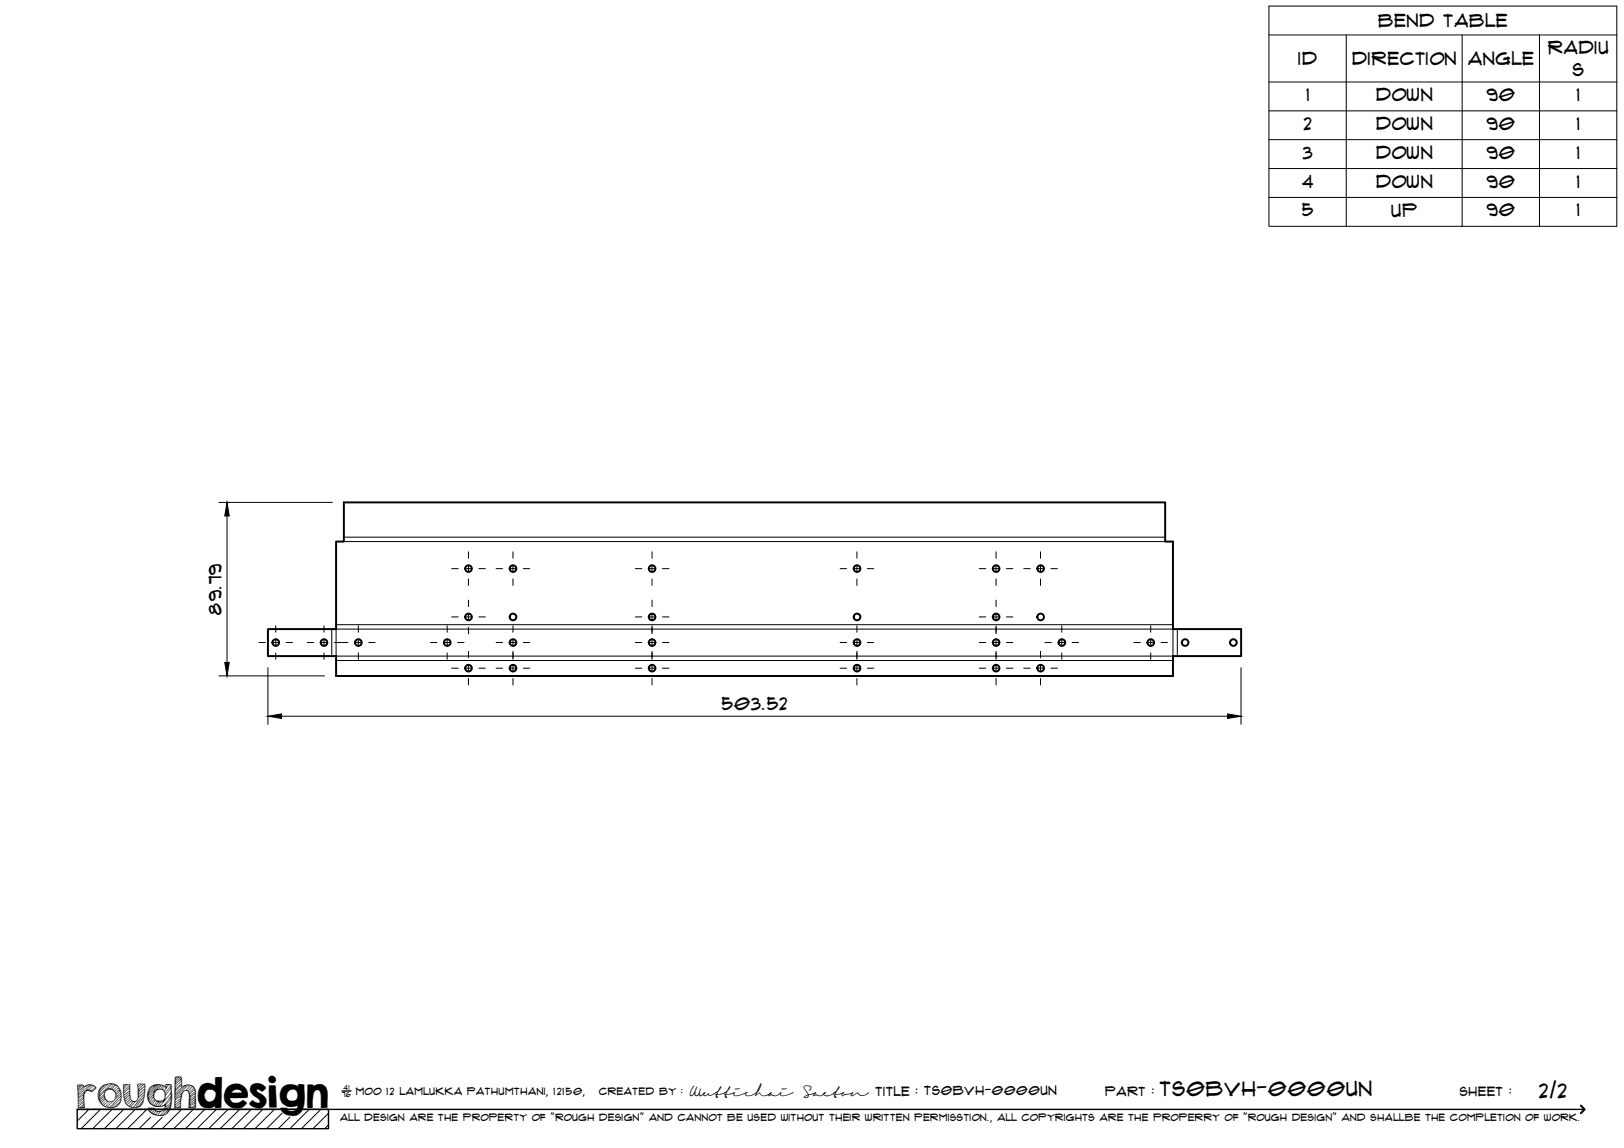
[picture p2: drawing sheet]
<svg xmlns="http://www.w3.org/2000/svg" width="420mm" height="297mm" viewBox="0 0 420 297" stroke-linecap="round" stroke-linejoin="round" font-family="sans-serif">
<!-- layer: Visible -->
<g fill="none" stroke="#000" stroke-width=".51">
<path d="M89 130h212.5v10.1h2v22.7h17.6v7h-17.6v5.1h-216.5v-5.1h-17.7v-7h17.7v-22.7h2z"/>
<circle cx="121.2" cy="159.6" r=".86"/>
<circle cx="121.2" cy="147.1" r=".86"/>
<circle cx="132.7" cy="159.6" r=".86"/>
<circle cx="132.7" cy="147.1" r=".86"/>
<circle cx="168.7" cy="159.6" r=".86"/>
<circle cx="168.7" cy="147.1" r=".86"/>
<circle cx="221.7" cy="147.1" r=".86"/>
<circle cx="221.7" cy="159.6" r=".86"/>
<circle cx="257.7" cy="147.1" r=".86"/>
<circle cx="257.7" cy="159.6" r=".86"/>
<circle cx="269.2" cy="147.1" r=".86"/>
<circle cx="269.2" cy="159.6" r=".86"/>
<circle cx="71.3" cy="166.3" r=".86"/>
<circle cx="83.8" cy="166.3" r=".86"/>
<circle cx="92.7" cy="166.3" r=".86"/>
<circle cx="115.7" cy="166.3" r=".86"/>
<circle cx="121.2" cy="172.9" r=".86"/>
<circle cx="132.7" cy="172.9" r=".86"/>
<circle cx="132.7" cy="166.3" r=".86"/>
<circle cx="168.7" cy="166.3" r=".86"/>
<circle cx="168.7" cy="172.9" r=".86"/>
<circle cx="221.7" cy="172.9" r=".86"/>
<circle cx="221.7" cy="166.3" r=".86"/>
<circle cx="257.7" cy="172.9" r=".86"/>
<circle cx="257.7" cy="166.3" r=".86"/>
<circle cx="269.2" cy="172.9" r=".86"/>
<circle cx="274.7" cy="166.3" r=".86"/>
<circle cx="297.7" cy="166.3" r=".86"/>
<circle cx="306.6" cy="166.3" r=".86"/>
<circle cx="319.1" cy="166.3" r=".86"/>
</g>
<!-- layer: Visible Narrow -->
<path d="M89 139h212.5M89 140.1h212.5M85.8 162.8v7M87 162.8h216.5v7h-216.5zM87 170.9h216.5M87 161.6h216.5M304.6 162.8v7" fill="none" stroke="#000" stroke-width=".26"/>
<!-- layer: TitleBlock -->
<path d="M20 287h65v5h-65zM20 287h390M88.5 282.3h2.3" fill="none" stroke="#000" stroke-width=".36"/>
<path d="M409 286.1l1 .9-1 1" fill="none" stroke="#000" stroke-width=".51"/>
<g fill="none" stroke="#000" stroke-width=".26">
<path d="M23 287l-3 3.1M26 287l-5 5M29 287l-5 5M32 287l-5 5M35 287l-5 5M38 287l-5 5M39 289.1l-3 2.9M42 289.1l-3 2.9M47 287l-5 5M50 287l-5 5M53 287l-5 5M56 287l-5 5"/>
<path d="M59 287l-5 5M62 287l-5 5M65 287l-5 5M68 287l-5 5M71 287l-5 5M73 288l-4 4M75 289.1l-3 2.9M80 287l-5 5M83 287l-5 5M85 288l-4 4M85 291l-1 1"/>
</g>
<!-- layer: Smart Centers -->
<g fill="none" stroke="#000" stroke-width=".26">
<path d="M116.9 147.1h1.6M116.9 159.6h1.6M120.3 147.1h1.8M120.3 159.6h1.8M121.2 142.8v1.6M121.2 146.2v1.8M121.2 149.8v1.7M121.2 155.3v1.7M121.2 158.7v1.8M123.9 147.1h1.7M123.9 159.6h1.7M128.4 147.1h1.6"/>
<path d="M131.8 147.1h1.8M132.7 142.8v1.6M132.7 146.2v1.8M132.7 149.8v1.7M135.4 147.1h1.7M164.4 147.1h1.6M164.4 159.6h1.6M167.8 147.1h1.8M167.8 159.6h1.8M168.7 142.8v1.6M168.7 146.2v1.8M168.7 149.8v1.7"/>
<path d="M168.7 155.3v1.7M168.7 158.7v1.8M171.4 147.1h1.7M171.4 159.6h1.7M217.4 147.1h1.6M220.8 147.1h1.8M221.7 142.8v1.6M221.7 146.2v1.8M221.7 149.8v1.7M224.4 147.1h1.7M253.3 147.1h1.7M253.3 159.6h1.7"/>
<path d="M256.8 147.1h1.8M256.8 159.6h1.8M257.7 142.8v1.6M257.7 146.2v1.8M257.7 149.8v1.7M257.7 155.3v1.7M257.7 158.7v1.8M260.4 147.1h1.6M260.4 159.6h1.6M264.9 147.1h1.6M268.3 147.1h1.8M269.2 142.8v1.6"/>
<path d="M269.2 146.2v1.8M269.2 149.8v1.7M271.9 147.1h1.7M67 166.3h1.6M70.4 166.3h1.8M71.3 161.9v1.7M71.3 165.4v1.8M71.3 168.9v1.7M74 166.3h1.7M79.5 166.3h1.7M82.9 166.3h1.8M83.8 161.9v1.7"/>
<path d="M83.8 165.4v1.8M83.8 168.9v1.7M86.5 166.3h1.7M88.3 166.3h1.7M91.8 166.3h1.8M92.7 161.9v1.7M92.7 165.4v1.8M92.7 168.9v1.7M95.4 166.3h1.6M111.4 166.3h1.6M114.8 166.3h1.8M115.7 161.9v1.7"/>
<path d="M115.7 165.4v1.8M115.7 168.9v1.7M116.9 172.9h1.6M118.4 166.3h1.7M120.3 172.9h1.8M121.2 162.3v1.7M121.2 168.5v1.7M121.2 172v1.8M121.2 175.6v1.6M123.9 172.9h1.7M128.4 166.3h1.6M128.4 172.9h1.6"/>
<path d="M131.8 166.3h1.8M131.8 172.9h1.8M132.7 161.9v1.7M132.7 165.4v1.8M132.7 168.5v2.1M132.7 172v1.8M132.7 175.6v1.6M135.4 166.3h1.7M135.4 172.9h1.7M164.4 166.3h1.6M164.4 172.9h1.6M167.8 166.3h1.8"/>
<path d="M167.8 172.9h1.8M168.7 161.9v2.1M168.7 165.4v1.8M168.7 168.5v2.1M168.7 172v1.8M168.7 175.6v1.6M171.4 166.3h1.7M171.4 172.9h1.7M217.4 166.3h1.6M217.4 172.9h1.6M220.8 166.3h1.8M220.8 172.9h1.8"/>
<path d="M221.7 161.9v1.7M221.7 165.4v1.8M221.7 168.5v2.1M221.7 172v1.8M221.7 175.6v1.6M224.4 166.3h1.7M224.4 172.9h1.7M253.3 166.3h1.7M253.3 172.9h1.7M256.8 166.3h1.8M256.8 172.9h1.8M257.7 161.9v2.1"/>
<path d="M257.7 165.4v1.8M257.7 168.5v2.1M257.7 172v1.8M257.7 175.6v1.6M260.4 166.3h1.6M260.4 172.9h1.6M264.9 172.9h1.6M268.3 172.9h1.8M269.2 168.5v1.7M269.2 172v1.8M269.2 175.6v1.6M270.3 166.3h1.7"/>
<path d="M271.9 172.9h1.7M273.8 166.3h1.8M274.7 161.9v1.7M274.7 165.4v1.8M274.7 168.9v1.7M277.4 166.3h1.6M293.3 166.3h1.7M296.8 166.3h1.8M297.7 161.9v1.7M297.7 165.4v1.8M297.7 168.9v1.7M300.4 166.3h1.6"/>
</g>
<!-- layer: Bend Tables -->
<path d="M328.3 1.6h90v57h-90zM328.3 9h90M348.3 9v49.6M378.3 9v49.6M398.3 9v49.6M328.3 21.2h90M328.3 28.7h90M328.3 36.1h90M328.3 43.6h90M328.3 51.1h90" fill="none" stroke="#000" stroke-width=".26"/>
<!-- layer: FD_Dimensions -->
<path d="M56.6 130h29.4M58.7 133.5v37.9M56.6 174.9h27.3M69.3 172.8v14.6M321.1 172.8v14.6M72.8 185.3h244.8" fill="none" stroke="#000" stroke-width=".26"/>
<path d="M58.7 130l.6 3.5h-1.2zM58.1 171.4h1.2l-.6 3.5zM69.3 185.3l3.5-.6v1.2zM317.6 184.7l3.5 .6-3.5 .6z" fill="#000" stroke="#000" stroke-width=".26"/>
<text font-size="9.7" x="19.9" y="286.8">roughdesign</text>
<g font-size="5.3">
<text x="300.1" y="283.6">TS0BVH-0000UN</text>
<text x="398.2" y="284">2/2</text>
</g>
<g font-size="4.6">
<text x="356.6" y="7">Bend Table</text>
<text x="335.9" y="16.9">ID</text>
<text x="349.8" y="16.8">Direction</text>
<text x="379.8" y="16.9">Angle</text>
<text x="400.5" y="13.9">Radiu</text>
<text x="406.9" y="19.8">s</text>
<text x="338" y="26.1">1</text>
<text x="356" y="26.1">Down</text>
<text x="384.6" y="26.1">90</text>
<text x="408" y="26.1">1</text>
<text x="337.3" y="33.6">2</text>
<text x="356" y="33.6">Down</text>
<text x="384.6" y="33.6">90</text>
<text x="408" y="33.6">1</text>
<text x="337.1" y="41">3</text>
<text x="356" y="41.1">Down</text>
<text x="384.6" y="41">90</text>
<text x="408" y="41">1</text>
<text x="336.9" y="48.5">4</text>
<text x="356" y="48.5">Down</text>
<text x="384.6" y="48.5">90</text>
<text x="408" y="48.5">1</text>
<text x="336.9" y="56">5</text>
<text x="360" y="56">Up</text>
<text x="384.6" y="56">90</text>
<text x="408" y="56">1</text>
<text x="57.3" y="159" transform="rotate(-90 57.3 159)">89.79</text>
<text x="186.8" y="183.8">503.52</text>
</g>
<g font-size="3.4">
<text x="178.3" y="283.5">Wuttichai</text>
<text x="208.1" y="283.5">Saeton title : TS0BVH-0000UN</text>
</g>
<g font-size="3.3">
<text x="286" y="283.5">Part :</text>
<text x="377.7" y="283.5">sheet :</text>
</g>
<g font-size="2.7">
<text x="92.1" y="283.3">moo 12 Lamlukka pathumthani, 12150,</text>
<text x="155" y="283.3">created by :</text>
</g>
<text font-size="2.6" x="88" y="290.1">all design are the property of &quot;rough design&quot; and cannot be used without their written permisstion., all copyrights are the properry of &quot;rough design&quot; and shallbe the completion of work.</text>
<g font-size="1.9">
<text x="88.5" y="283.9">76</text>
<text x="88.9" y="282.1">41</text>
</g>
</svg>
